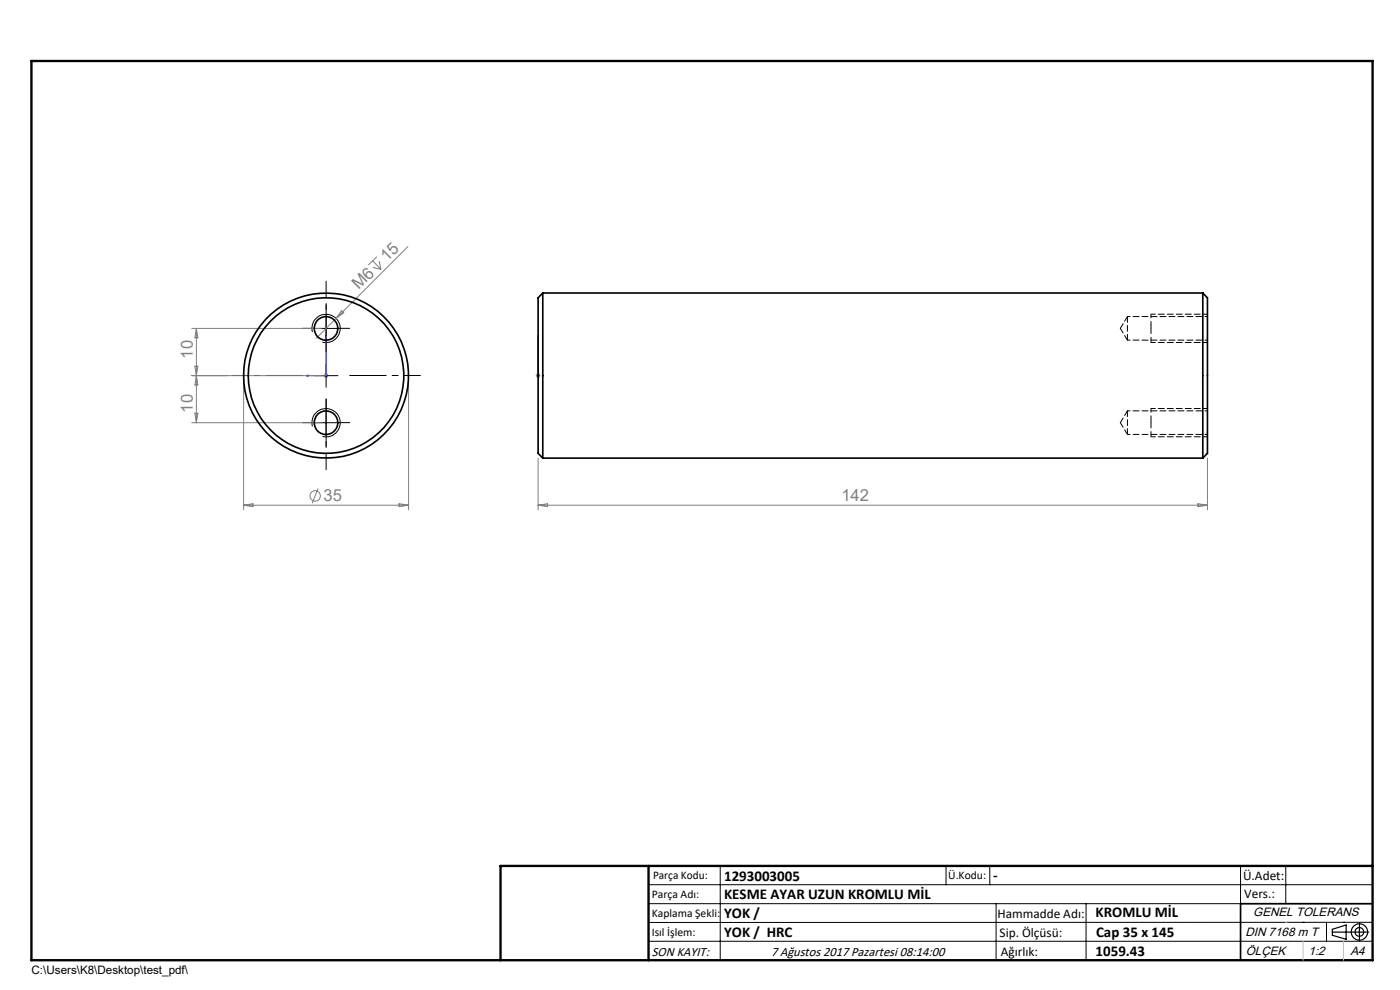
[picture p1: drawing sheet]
<svg xmlns="http://www.w3.org/2000/svg" width="297mm" height="210mm" viewBox="0 0 297 210" stroke-linecap="round" stroke-linejoin="round" font-family="sans-serif">
<g fill="none" stroke="#808080" stroke-width=".21">
<path d="M79.1 55.3l1.7 1.8M79.1 56.7l1.7 .4M79.9 54.5l-1.8 1.7M80.4 55.4l.4 1.7M86.5 52.3l-19.4 19.5M40.7 79.7h27.5M40.7 69.7h27.5M41.3 77.7h.7l-.3 2zM41.7 69.7v20M41.7 69.7l.3 2h-.7zM41.7 79.7l.3 2h-.7zM68.7 79.7h1"/>
<path d="M68.8 79.3l.7 .7M69.2 79.2v1M69.5 79.3l-.7 .7M72.5 65.9l.4 .4-1.6 1.2zM113.7 79.7h1M113.8 79.3l.7 .7M114.2 79.2v1M114.5 79.3l-.7 .7M40.7 89.7h27.5M41.3 87.7h.7l-.3 2zM51.7 80.7v27.5M86.7 80.7v27.5"/>
<path d="M114.2 97.2v11M256.2 97.2v11M51.7 107.2h35M51.7 107.2l2-.4v.7zM67.5 103.6l-1.3 3.2M84.7 106.8l2 .4-2 .3zM114.2 107.2h142M114.2 107.2l2-.4v.7zM254.1 106.8l2.1 .4-2.1 .3z"/>
<circle cx="66.9" cy="105.2" r="1.12"/>
</g>
<g fill="none" stroke="#000" stroke-width=".21">
<path d="M66.3 70.4a2.99 2.99 0 0 1 2.6-3.7 2.99 2.99 0 0 1 3.3 3.2 2.99 2.99 0 0 1-3.8 2.7M66.7 79.7h5M66.7 69.7h5M69.2 67.2v5M69.2 77.2v5M66.3 90.4a2.99 2.99 0 0 1 2.6-3.7 2.99 2.99 0 0 1 3.3 3.2 2.99 2.99 0 0 1-3.8 2.7M66.7 89.7h5M69.2 87.2v5M137.6 187.7h153.6M137.6 191.7h153.6M137.6 199.7h153.6M152.8 183.7v20"/>
<path d="M200.7 183.7v4M210 183.7v4M211.3 191.7v12M230.4 191.7v12M263.2 183.7v20M272.8 183.7v8M276.4 195.6h.1M281.4 195.6v4.1M285 195.6h.1M291.2 195.6l-153.6 .1"/>
</g>
<path d="M244.2 69v-2.4M244.2 89v-2.4" fill="none" stroke="#000" stroke-width=".21" stroke-dasharray="1.3 .6" stroke-dashoffset=".4" stroke-linecap="butt"/>
<path d="M244.2 72.6v-3M244.2 92.6v-3" fill="none" stroke="#000" stroke-width=".21" stroke-dasharray="1.3 .6" stroke-dashoffset=".1" stroke-linecap="butt"/>
<g fill="none" stroke="#000" stroke-width=".25">
<path d="M282.6 197.7h7.8M282.6 197.1l3-.9v3l-3-.8zM288.4 195.8v3.8M106.2 203.7h185"/>
<circle cx="288.4" cy="197.7" r="1.74"/>
<circle cx="288.4" cy="197.7" r=".93"/>
</g>
<path d="M64.9 79.7l.5-.1v.2zM69.2 71.2l.1 .4h-.2zM69.2 71.2v8.5h-4.3M114.2 79.6v.2zM114.2 71.2v.4v-.4M114.2 79.7h.1M114.2 71.2v8.5" fill="none" stroke="#00f" stroke-width=".21"/>
<path d="M64.2 79.6h-15M69.2 74.6v-15M74.2 79.6h15M69.2 84.6v15" fill="none" stroke="#000" stroke-width=".21" stroke-dasharray="15.2 1.3 1.3 1.3" stroke-dashoffset="7.5"/>
<path d="M66.7 69.6h-2.5M69.2 67.1v-2.5M69.2 72.1v2.5M71.7 69.6h2.5M66.7 89.6h-2.5M69.2 87.1v-2.5M69.2 92.1v2.5M71.7 89.6h2.5" fill="none" stroke="#000" stroke-width=".21" stroke-dasharray="15.2 1.3 1.3 1.3"/>
<path d="M244.2 72.6h12M244.2 69.6v-.6M256.2 66.6h-12M244.2 92.6h12M244.2 89.6v-.6M256.2 86.6h-12" fill="none" stroke="#000" stroke-width=".21" stroke-dasharray="1.3 .6" stroke-dashoffset=".3"/>
<path d="M291.2 191.7h-28v12" fill="none" stroke="#000" stroke-width=".35"/>
<path d="M6.7 12.9h284.5v190.8h-284.5zM137.6 183.7v20M291.2 183.7h-185v20" fill="none" stroke="#000" stroke-width=".5"/>
<path d="M276.4 199.7v4M285 199.7v4" fill="none" stroke="#c0c0c0" stroke-width=".21"/>
<path d="M272.8 195.6h.1" fill="none" stroke="#c0c0c0" stroke-width=".25"/>
<g fill="#00f">
<path d="M64.9 79.7l.5 .1v-.2zM69.2 71.2l-.1 .4h.2z"/>
<path d="M114.2 79.6v.2zM114.2 71.2v.4z"/>
</g>
<g fill="none" stroke="#000" stroke-width=".35">
<path d="M115.1 62.2l-.9 1v33l.9 1M115.1 62.2v35M115.1 62.2h140.1M255.2 62.2v35M255.2 62.2l1 1v33l-1 1M115.1 97.2h140.1"/>
<circle cx="69.2" cy="69.7" r="2.51"/>
<circle cx="69.2" cy="79.7" r="16.5"/>
<circle cx="69.2" cy="79.7" r="17.5"/>
<circle cx="69.2" cy="89.7" r="2.51"/>
</g>
<path d="M239.2 67.1v5M239.2 87.1v5" fill="none" stroke="#000" stroke-width=".21" stroke-dasharray="1.3 .6"/>
<path d="M237.7 69.6l1.5 2.5M239.2 67.1l-1.5 2.5M237.7 89.6l1.5 2.5M239.2 87.1l-1.5 2.5" fill="none" stroke="#000" stroke-width=".21" stroke-dasharray="1.3 .6" stroke-dashoffset=".1"/>
<path d="M239.2 72.1h17M256.2 67.1h-17M239.2 92.1h17M256.2 87.1h-17" fill="none" stroke="#000" stroke-width=".21" stroke-dasharray="1.3 .6" stroke-dashoffset=".7"/>
<g font-size="3.5" fill="#808080">
<text x="82.1" y="55.6" transform="rotate(-45 82.1 55.6)">15</text>
<text x="76.2" y="61.6" transform="rotate(-45 76.2 61.6)">M6</text>
<text x="40.9" y="76.1" transform="rotate(-90 40.9 76.1)">10</text>
<text x="40.9" y="87.5" transform="rotate(-90 40.9 87.5)">10</text>
<text x="68.7" y="106.4">35</text>
<text x="178.5" y="106.4">142</text>
</g>
<g font-size="3.2">
<text x="153.6" y="186.8">1293003005</text>
<text x="153.6" y="190.8">KESME AYAR UZUN KROMLU MİL</text>
<text x="210.7" y="186.6">-</text>
<text x="153.6" y="194.8">YOK /</text>
<text x="232.4" y="194.5">KROMLU MİL</text>
<text x="153.6" y="198.8">YOK / HRC</text>
<text x="232.4" y="202.8">1059.43</text>
<text x="232.5" y="198.8">Cap 35 x 145</text>
</g>
<g font-size="2.8">
<text x="263.7" y="186.7">Ü.Adet:</text>
<text x="263.9" y="190.5">Vers.:</text>
<text x="211.6" y="194.8">Hammadde Adı:</text>
<text x="138.3" y="202.8">SON KAYIT:</text>
<text x="163.6" y="202.8">7 Ağustos 2017 Pazartesi 08:14:00</text>
<text x="212.1" y="198.7">Sip. Ölçüsü:</text>
<text x="212.3" y="202.7">Ağırlık:</text>
</g>
<g font-size="2.6">
<text x="265.9" y="194.4">GENEL TOLERANS</text>
<text x="264.2" y="198.5">DIN 7168 m T</text>
<text x="264.3" y="202.6">ÖLÇEK</text>
<text x="277.6" y="202.6">1:2</text>
<text x="286.5" y="202.6">A4</text>
</g>
<g font-size="2.5">
<text x="138.3" y="190.5">Parça Adı:</text>
<text x="138.5" y="186.5">Parça Kodu:</text>
<text x="201.2" y="186.5">Ü.Kodu:</text>
<text x="138.3" y="194.5">Kaplama Şekli:</text>
<text x="138.3" y="198.6">Isıl İşlem:</text>
<text x="6.7" y="206.7">C:\Users\K8\Desktop\test_pdf\</text>
</g>
</svg>
